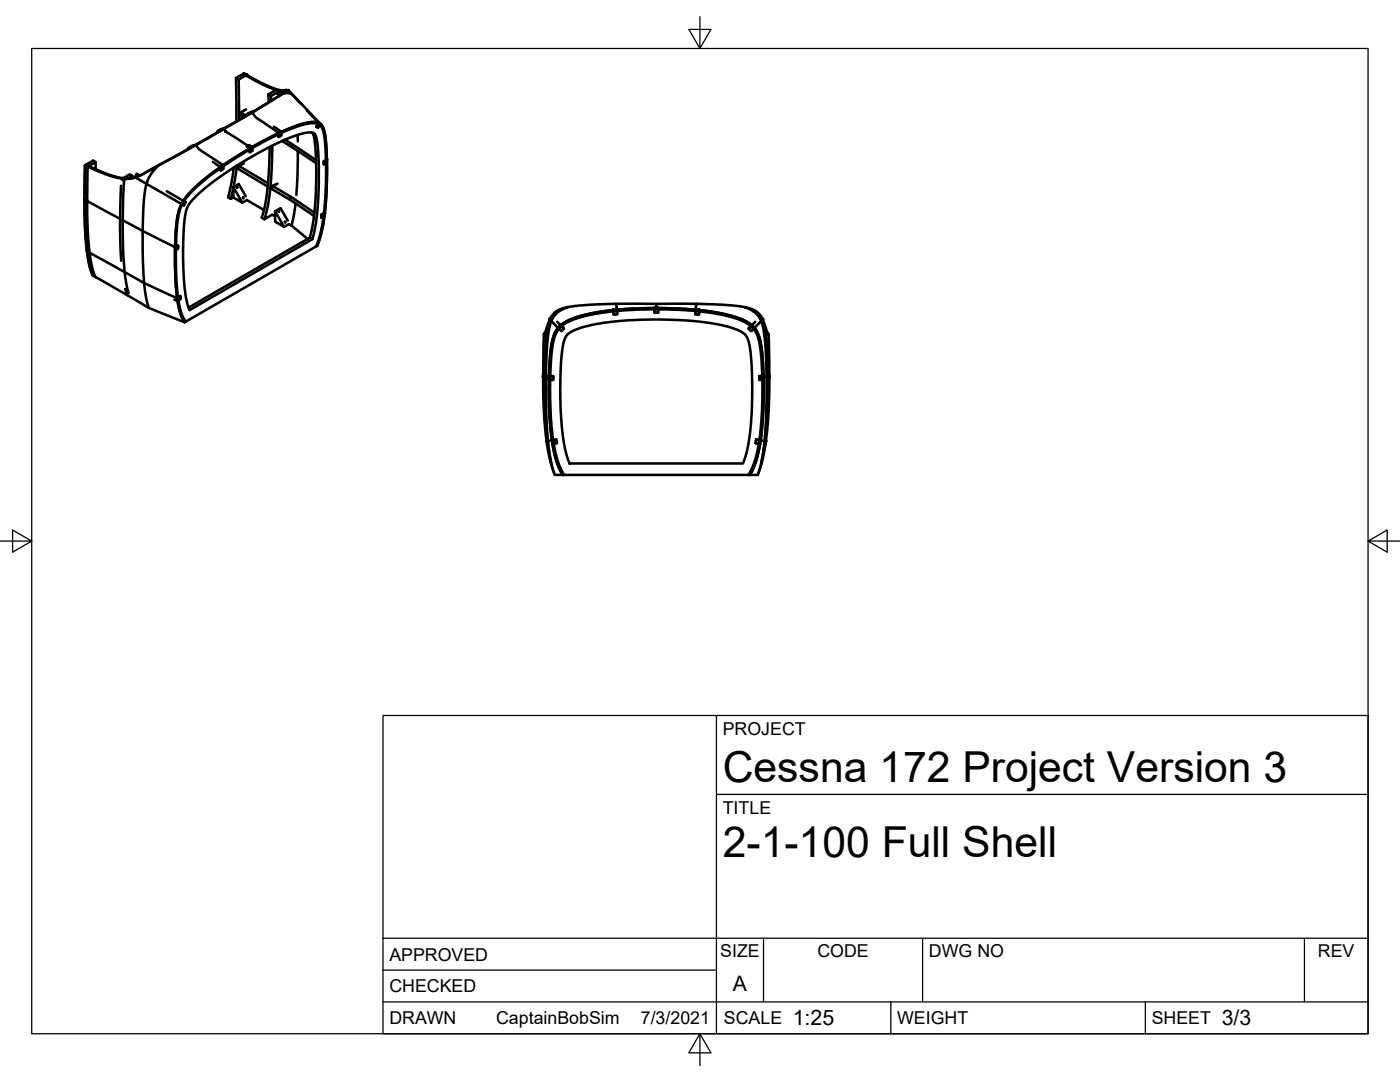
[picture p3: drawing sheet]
<svg xmlns="http://www.w3.org/2000/svg" width="279mm" height="216mm" viewBox="0 0 279 216" stroke-linecap="round" stroke-linejoin="round" font-family="sans-serif">
<!-- layer: Visible -->
<g fill="none" stroke="#000" stroke-width=".51">
<path d="M47.1 15.6l.5 .3M47.6 15.9l.1 8M49 15.1l-1.4 .8M49.2 14.9l-.5-.3-1.6 1 .1 8.6M53.5 18.8l.6 .4M55 18l-1.5 .8 .2 1.6M55.5 18.3l-1.4 .9v.9M56.5 18.7l-6.1 3.7 .8 1.1 4.4 3M56.8 18.1l-1.2-.2-1.3-.4-2.7-1.2-2.9-1.7-.2 .2 4.8 2.5 1.6 .6 1.6 .3M57.1 17.9l-1.9 .7 .6 .5M57.2 18.1h.1l-6.9 4.2M57.3 18.1l-.2-.2 .5 .1-1.1 .7 1.3-.1 .7 .5"/>
<path d="M57.6 18l.9 1.1M58.5 19.1l1.5 1.6M58.7 19.2l5.2 5.5-.4 .8-.4-.2 .5-.8 .5 .3M58.9 19.4v.1M16.9 39.8l.1 5.8 .4 4.5M16.9 39.8v.1M17.5 33.3h.1M19.1 33.8v-1.5l-.5-.3-1.6 1 4.4 1.9a7.8 7.8 0 0 0 5.8 .4l4.4-2.3-1.5 1.8-.9 1.8M19.1 32.3l-1.4 .8M24.2 37.1l-.2 6.6M24.2 35.8l.6 .2M24.8 36l-.2 4.3-.1 6.3 .1 4.4 .3 3.3"/>
<path d="M24.8 36h.1M26.4 35.5v-.4l-.9 .5M26.4 35.1l-.5-.3-1.3 .7M27.3 34.7l.6 .4M27.5 35.2l-1.9 .4-2-.2-3.6-1.2-2.9-1.3-.1 .2-.1 6.7M27.7 34.9l-.4-.2-.3 .7M27.9 35.1l-.2-.2-.4 .7 9.4 5.4 .4-.7-.5-.2-.4 .6M29.2 36.7l-.5 3.1-.2 6.3-4-2.1M33.3 38.2l3.3 1.9M37.6 29.5l.1 .2M38.1 38.2l2.8-2.6 4-2.9 5.2-3.2 4.9-2.6 3.9-1.7 2.9-.8 1.2-.1 .5 .2 .4 .2 .5 .6 .4 1.3 .3 2.7 .2 3.8-.1 5.5-.7 6-.5 2.5-.7 1.9-.2 .1 .9-2.7 .6-3.4 .5-7.1-.1-5.1-.3-3.5-.5-1.8-.3-.5-.5-.3-1.1-.1-1.2 .1-3 1-3.2 1.4-4.8 2.6-5.6 3.5-3.3 2.4-3 2.7-1.4 1.7-.8 1.7-.5 2.3-.3 3-.1 4.9 .1 4.2 .4 3.8 .7 2.8 .8 1.5-.2 .1-.6-1-.5-1.3-.6-3.9-.3-5.2 .1-5.7 .2-2.7 .6-2.7 1-2zM38.3 29.3l-.7 .2"/>
<path d="M38.4 37.9l2.6-2.3 2.8-2.1 .2-.2 .1 .7 .5-.3-.1-.7-.2 .1 1.7-1.1 3.8-2.3v.7l.6-.3v-.8l5.5-2.9-.3 .1v.8l.5-.2 .1-.8 .2-.1 3.7-1.4 1.9-.4 1.6 .1-.5 .8 .4 .2 .4-.8 .6 .7 .4 1.6 .2 2.4 .1 2.4-.6 .4v.6l.6-.4v-.3v6.4l-.4 4-.6 .3-.1 .6 .6-.2-.2 1.7-.6 2.6-.6 1.5-26.4 15.3-.8-1.5-.6-2.3-.1-.4 .7-.5-.1-.5-.7 .4-.1-.8-.2-4.1-.1-4.6v-.4v.3l.6-.3v-.6l-.6 .3 .2-3.1 .3-2.7 .5-2.2 .3-.6 .5 .3 .4-.7-.5-.2zM38.7 29.1l-10.8 6M39.3 39l2.8-2.4 3.2-2.2 3.8-2.5 4.2-2.3 3.5-1.7 3.3-1.2 2-.3 .5 .1 .3 .4 .4 1.4 .2 2.1 .1 7.2-.5 6.4-.8 3.7-24.5 14.2-.7-2.3-.4-3.1-.2-5 .2-5.7 .2-2.5 .4-1.8 .6-1zM42.5 32.3l1.5 1 .1 .7 .5-.3-.1-.7-.5 .3M43.5 26.1l.9-.2 .6-.4-1 .3-.5 .3v.2M44.5 33l-4.5-3-.9-1.1-7.5 4.1M44.7 25.7l-5.3 3.1-1.1 .3-.7 .4M46.5 37.5l-.4 2.2M46.6 37.3l1.8 3.1-1.8-1zM46.6 37.3l1-.6 1.4 2.5M46.6 37.5h-.1M46.7 33.4l-.5 3.3-.7 2.7 .6 .3 .5-.3"/>
<path d="M47.2 37.2l.1 .2zM47.3 33.1l-.7 4.2M47.6 33.1l5.9 3.5M48.5 39.4l.1 .2zM48.7 32.6l-1.1 .5-.1 .6 5.9 3.5M49.1 23.1l-1.1-.7v.7l.6 .3M49.1 21.8l-1.1 .6M49.2 29.2l.6 .5 .6-.4M49.7 28.9l.7 .4v.8l-.6 .3v-.7M50.2 22.5l-11.2 6.4M50.4 22.5l-5.7 3.2 .3 .5 5 3.2M50.4 22.4l-1 .3-.1 .1 .1 .1"/>
<path d="M50.6 22.2l-1.2 .5M53.8 29.3l-.1 3.8-.3 4.4-.5 3.4-.7 2.5 .6 .4M54.3 29.1l-.3 8.4-.5 3.4-.7 2.9 1.5-1 .6 .4M54.3 37.1l3.7 2.2v.6M54.7 25.3l1.5 1-.1 .8-.5 .2v-.8l.6-.2M55.4 36.7l-1.1 .4v.6l3.7 2.2 4.7 3.2M56.3 28.1l6.8 4.5M56.9 27.9l1.4 .9v.6M58 39.3l4.7 3.1M58.3 28.8l4.8 3.1M59.4 26.9v1.3M59.4 30.1v4.3l-.3 4.5"/>
<path d="M61.2 22l2.4 2.5M62.3 26.5l.4 .9 .3 2.3 .1 7.1-.4 6.1-.4 2.5-.5 2-24.2 14M64.6 32.2l.6-.4v.6l-.6 .4zM17.4 50.1l.5 3 .6 1.9M17.4 50.1l.5 .3M17.4 50.1l-.3-3-.2-4.8 .1-9.3 .5 .3-.1 10.4 .5 6.7M17.4 50.1l.2 .1M17.4 50.7l.5 .3 .6 2.7 .5 1.6-.5-.3-.3-.7zM17.4 40.4v-.3l6.6 3.6M17.9 50.4l10.8 6.1M17.9 51h.1M19 55.3l8.1 4.6a41.7 41.7 0 0 0 8 3.7l1.8 .7"/>
<path d="M19 55.3h.1M24 44l.2 8M24.9 54.3l.3 2.4 .5 1.8M25 57.7l.4 1.2M34.8 59.8l.6 .3 .7-.5-.1-.5-.7 .4 .1 .6M34.9 49.3l.6-.3v.6l-.6 .3v-.6l-6.4-3.2v6.5l.3 3.9M35.3 59.5l-6.6-3 .5 3 .5 1.9M48.4 40.4l.9-.5 3.4 2M54.9 42.2l1.8 3.1-1.8-1.1zM54.9 42.2l1.1-.6 1.4 2.4M55.6 42.1l.1 .1zM56.9 44.3l.1 .1z"/>
<path d="M58.2 45l-.5-.3-1 .6M58.2 45l3.2 2.7M59 40.6l-.8 4.4M61.8 47.4l.5 .3M64.2 42.8l.6-.3-.1 .7-.6 .2zM108.5 66.7l-.1 12.1 .3 5.3 .4 3.9h.3l-.3-4.6-.2-8.3h.7v.7h.8v-.7h-.8M108.5 66.7h.1M108.7 75.1h-.3v.3M109.2 65.5l-.4 4.7-.1 8 .2 4.8 .4 5M109.7 63.8l-1.2 2.9M109.9 64l.9-1.2 .6-.6 2-.9-1.4 .4a3.7 3.7 0 0 0-2.1 1.7l-.2 .4 2.3 2.3 .5-.6-.6-.6-.5 .5M110 64.1l-.4 1.4-.3 2-.3 7.6h-.2"/>
<path d="M111.2 64.2l.7 .7M111.5 65.3l1.1-1 1.7-.8 3.7-1 5.3-.7 6.9-.3 6.3 .1 5.6 .6 2.7 .5 2.6 .8 1.4 .6 1.2 .7 .7 .8 .5 .8 .7 2.4 .4 4.9 .1 5.9-.3 5.7-.7 4.6-.9 3.1-.8 1.8h-.3l.9-1.9 .7-2.3 .5-2.7 .5-4 .1-4.4v-5.3l-.3-4.3-.6-2.8a5.8 5.8 0 0 0-4.2-3.5l-3.1-.8-5.7-.8-5-.3-6.4 .1-5 .4-4.4 .7-3.5 1.1-1.9 1.1-.7 .9-.5 .9-.5 2.2-.5 5.3v5.1l.2 5.3 .6 4.5 .9 3.3 1.1 2.2h-.3l-.8-1.4-1-3.3-.6-4.2-.3-4.7-.1-5.6 .4-5.8 .6-2.9zM111.9 64.9l1-.7 1.6-.7 3.6-1 4.3-.6v.9l.8-.1-.1-.9h-.4l7.4-.3h.5v.9h.7v-.9l7.9 .3h-.4l-.1 .9 .8 .1 .1-.9 3 .4 2.8 .6 2.1 .6 1.3 .6 1.1 .7 .2 .1-.7 .6 .5 .6 .7-.7 .2 .3 .6 1.1 .4 1.8 .4 2.9 .2 3.6h-.9v.7h.9v-.4v2.4l-.2 6.5-.4 3.5-.9-.1-.1 .7 .9 .2-.2 1-.8 3-1 2.2h-37.4l-1.2-2.6-.8-3.1v-.5l.8-.2-.1-.7-.9 .1-.4-3.8-.2-6.1 .1-2.5v.4h.8v-.7h-.8l.1-3.6 .4-3 .6-2 .7-1.1 .6 .7 .5-.6zM113.2 66.8l1.1-.7 2.6-1 3.4-.7 2.8-.3a68.6 68.6 0 0 1 22.3 1.1l2.1 .8 1.3 .8 .6 1.2 .4 2.5 .3 7.2-.2 6.5-.7 5-.9 3.3h-34.6l-.8-2.3-.6-3.1-.3-3.9-.2-3.8v-4.3l.3-4.4 .4-2.6zM113.4 61.3l4.3-.5 5.3-.2 .1 1.2M122.3 61.7l.1 1.1 .8-.1-.1-.9-.7 .1M123 60.6h8M130.6 61.4v.1M130.6 61.5h.7v.9h-.7zM131.3 61.4v.1M138.9 60.6h-7.9v.9M139.6 61.7l-.1 1.1-.8-.1 .1-.9 .8 .1"/>
<path d="M148.6 61.3l-3.7-.4-6-.3-.1 1.2M150.7 64.2l-.6 .7M151.5 75.1h.9v.7h-.9zM151.9 64.1l.4 1.4 .3 2 .4 7.6h.2v.3M152 64l-.8-1.2-.7-.6-1.9-.9 1.5 .4 .9 .4 1.3 1.6-2.4 2.4-.5-.6 .7-.6 .5 .5M152.2 63.8l1.2 2.9M152.8 65.5l.3 5.3 .1 8-.2 4.9-.3 4.3M153.2 75.1h.3v.3M153.4 66.7h.1M153.4 66.7l.1 12.1-.2 4.7-.4 4.5h-.3l.3-4.6 .1-8.3h-.6M109.1 88l.1 .7M109.2 88.7l.7 3.5 .7 2.2"/>
<path d="M109.3 88l.7 4.3M110.1 87.8l-.8 .2 .5 3.1 .6 2.9a.64 .64 0 0 0 .6 .8h1.3M110.3 88.6l-.2-.8 .9-.1 .1 .7-.9 .2M151.7 88.6l.1-.8-.9-.1-.1 .7 1 .2M151.8 87.8l.8 .2-.4 3.1-.7 2.9a.64 .64 0 0 1-.6 .8h-1.2M152.6 88.3v-.1l-.6 4M152.7 88.7h.1M152.8 88.7l-.7 3.2-.8 2.5M152.9 88l-.1 .7"/>
</g>
<g fill="#000" stroke="#000" stroke-width=".2">
<circle cx="49.2" cy="14.9" r=".24"/>
<circle cx="16.9" cy="39.8" r=".24"/>
<circle cx="65.2" cy="31.8" r=".24"/>
<circle cx="17.4" cy="40.1" r=".24"/>
<circle cx="64.8" cy="42.5" r=".24"/>
<circle cx="108.4" cy="75.1" r=".24"/>
<circle cx="130.6" cy="61.5" r=".24"/>
<circle cx="131.3" cy="61.5" r=".24"/>
<circle cx="153.5" cy="75.1" r=".24"/>
<circle cx="109.1" cy="88" r=".24"/>
<circle cx="152.9" cy="88" r=".24"/>
</g>
<!-- layer: Border -->
<path d="M6.3 9.7h266.7v196.6h-266.7zM139.7 3.3v6.4l2.2-3.8h-4.4l2.2 3.8M0 108h6.3l-3.8-2.2v4.4l3.8-2.2M273 108l3.8 2.2v-4.4l-3.8 2.2h6.4M139.7 206.3l-2.2 3.8h4.4l-2.2-3.8v6.3" fill="none" stroke="#000" stroke-width=".25"/>
<!-- layer: Titleblock -->
<path d="M76.4 142.8h196.6v63.5h-196.6zM143 158.5h130M143 142.8v63.5M76.4 199.9h196.6M76.4 193.6h66.6M76.4 187.2h196.6M152.4 187.2v12.7M177.8 199.9v6.4M184.1 187.2v12.7M228.6 199.9v6.4M260.3 187.2v12.7" fill="none" stroke="#000" stroke-width=".25"/>
<g font-size="8.5">
<text x="144.3" y="156">Cessna 172 Project Version 3</text>
<text x="144.3" y="171">2-1-100 Full Shell</text>
</g>
<g font-size="4.3">
<text x="146.3" y="197.7">A</text>
<text x="158.2" y="204.6">1:25</text>
<text x="243.8" y="204.6">3/3</text>
</g>
<g font-size="3.5">
<text x="144.3" y="146.6">PROJECT</text>
<text x="144.3" y="162.3">TITLE</text>
<text x="77.7" y="191.7">APPROVED</text>
<text x="143.7" y="191">SIZE</text>
<text x="163.1" y="191">CODE</text>
<text x="185.4" y="191">DWG NO</text>
<text x="263" y="191">REV</text>
<text x="77.7" y="198">CHECKED</text>
<text x="77.7" y="204.4">DRAWN</text>
<text x="99" y="204.4">CaptainBobSim</text>
<text x="127.9" y="204.4">7/3/2021</text>
<text x="144.5" y="204.4">SCALE</text>
<text x="179" y="204.4">WEIGHT</text>
<text x="229.8" y="204.4">SHEET</text>
</g>
</svg>
